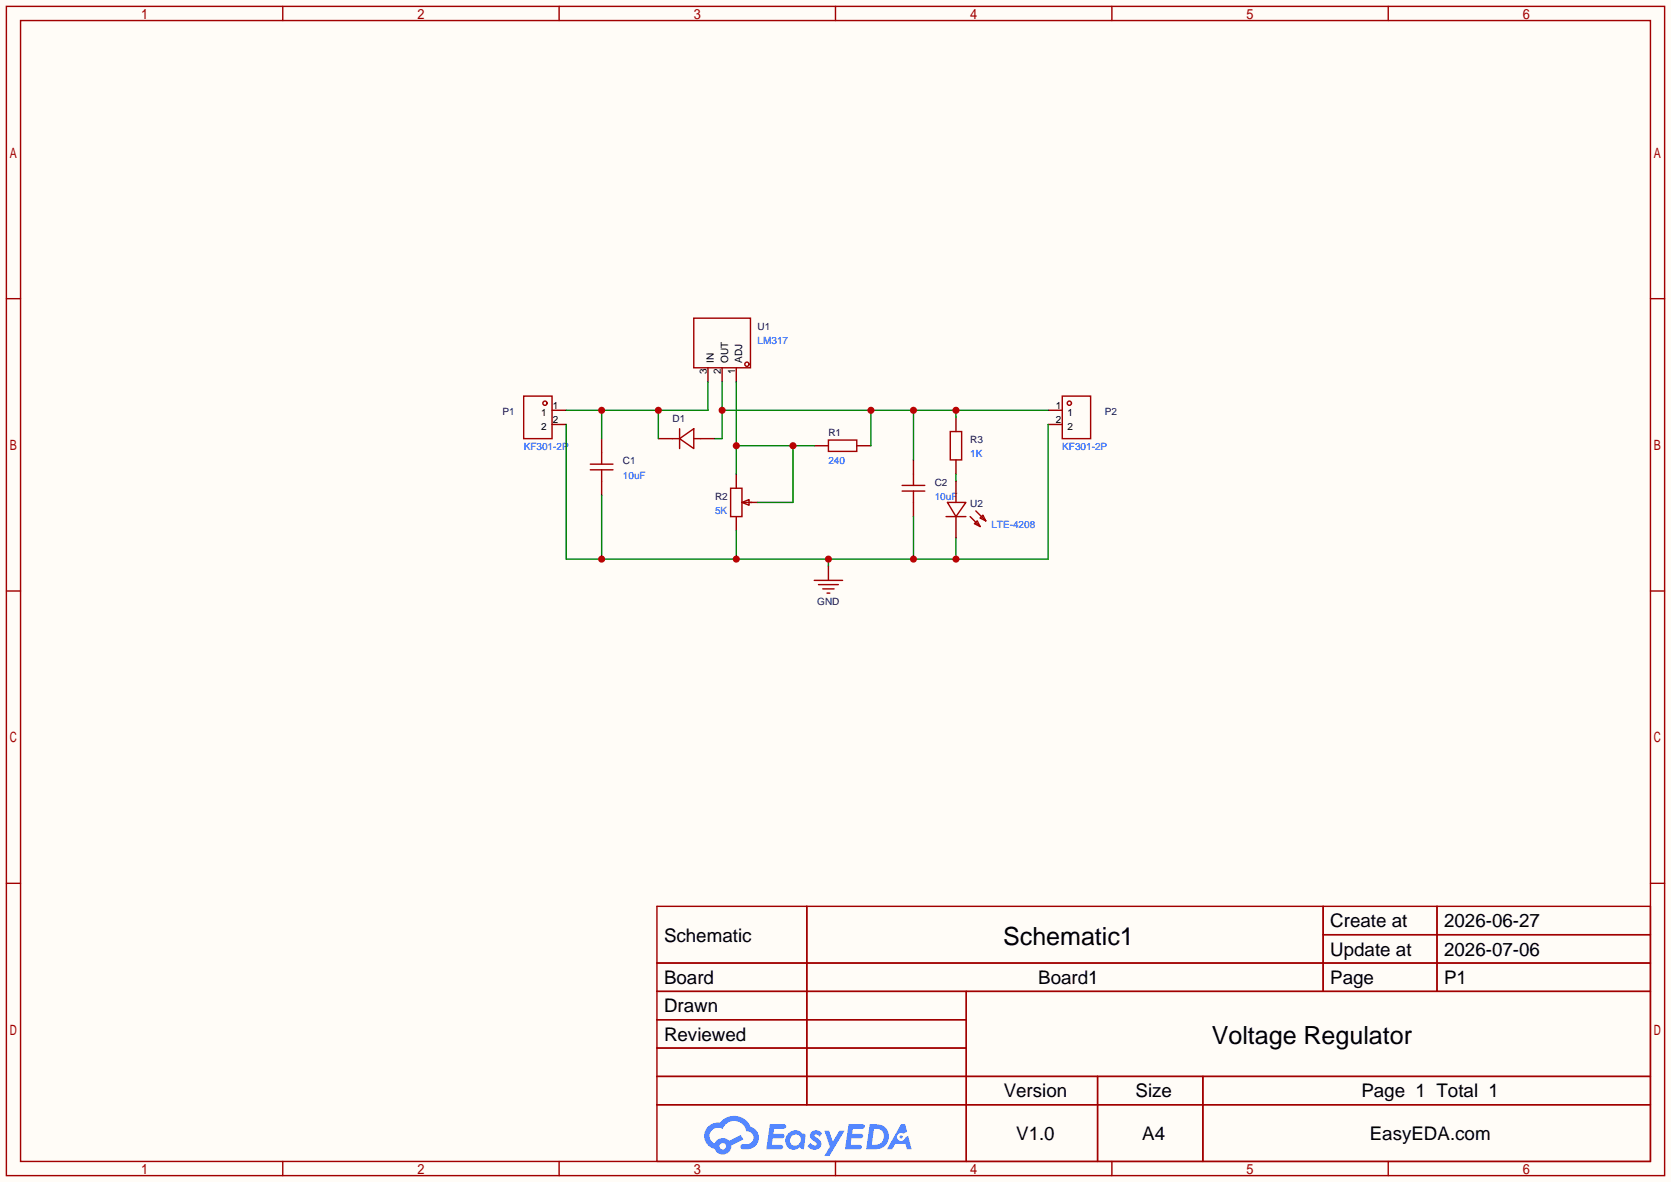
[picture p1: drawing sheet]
<svg xmlns="http://www.w3.org/2000/svg" width="299mm" height="212mm" viewBox="0 0 299 212" stroke-linecap="round" stroke-linejoin="round" font-family="sans-serif">
<path d="M0 0h299.5v211.8h-299.5z" fill="#fffcf7"/>
<g fill="none" stroke="#a10000" stroke-width=".25">
<path d="M1.1 1.1h297.2v209.6h-297.2zM3.7 3.7h292.1v204.5h-292.1zM50.7 1.1v2.6M100.2 1.1v2.6M149.7 1.1v2.6M199.3 1.1v2.6M248.8 1.1v2.6M1.1 53.5h2.6M295.8 53.5h2.5M1.1 105.9h2.6M295.8 105.9h2.5M1.1 158.3h2.6"/>
<path d="M295.8 158.3h2.5M117.7 162.4h178.1v45.8h-178.1zM117.7 172.6h178.1M117.7 177.7h178.1M144.6 162.4v35.6M173.2 177.7v30.5M237.1 162.4v15.3M237.1 167.5h58.7M257.5 162.4v15.3M117.7 182.8h55.5M117.7 192.9h178.1M117.7 187.8h55.5"/>
<path d="M117.7 198h178.1M196.7 192.9v15.3M215.6 192.9v15.3M50.7 208.2v2.5M100.2 208.2v2.5M149.7 208.2v2.5M199.3 208.2v2.5M248.8 208.2v2.5"/>
</g>
<g fill="#5487ff">
<path d="M145.5 202.8a1.3 1.3 0 0 1 1.8 .3l-.4 .6a.54 .54 0 0 0-.9-.2l.1 .2a1.58 1.58 0 0 1 1.1 1.6 1.43 1.43 0 0 1-2.5 .1l.5-.6a.64 .64 0 0 0 .5 .5 .64 .64 0 0 0 .7-.3l-.2-.2a1.6 1.6 0 0 1-1-1.6z"/>
<path d="M147.7 202.7h.9l.7 1.9 1.1-1.9h.9l-2.7 4.5h-.9l1-1.7z"/>
<path d="M138 201.5h1.6a1.31 1.31 0 0 1 1.2 .2 .4 .4 0 0 1-.3 .6h-1.8l-.1 .9h1.6a.4 .4 0 0 1 .4 .4 .4 .4 0 0 1-.4 .4h-1.7l-.2 1.2h.8a1.23 1.23 0 0 1 1.2 .2 .39 .39 0 0 1-.3 .6h-2.7z"/>
<path d="M152.1 201.5h1.6a1.32 1.32 0 0 1 1.3 .2 .39 .39 0 0 1-.4 .6h-1.7l-.2 .9h1.7a.4 .4 0 0 1 .3 .4 .4 .4 0 0 1-.4 .4h-1.7l-.2 1.2h.8a1.23 1.23 0 0 1 1.2 .2 .39 .39 0 0 1-.3 .6h-2.7z"/>
<path d="M161.5 201.5h.7l.4 1.3-.7 .4a.75 .75 0 0 0-1.1 .3 .75 .75 0 0 0 .5 1 .75 .75 0 0 0 .9-.6l.6-.3 .6 2.4h-.9l-.2-1h-1.9l-.5 1h-.9z"/>
<path d="M155.9 201.5l-.7 4.5h1.5a2.27 2.27 0 0 0 2.6-2.3 2.27 2.27 0 0 0-2.7-2.2zM156.6 202.3a1.5 1.5 0 0 1 1.8 1.5 1.5 1.5 0 0 1-1.9 1.4h-.3z"/>
<path d="M141.3 203.1a1.62 1.62 0 0 0-.4 2.1 1.62 1.62 0 0 0 2 .7l.4-.3 .3 .3 .5 .1 .3-2.5-.2-.3h-.4a1.58 1.58 0 0 0-2.5-.1zM141.9 203.6a.98 .98 0 0 1 1.5 .2 .98 .98 0 0 1-.6 1.5 .94 .94 0 0 1-1.2-.4 .94 .94 0 0 1 .3-1.3z"/>
<path d="M126.9 201.9a2.37 2.37 0 0 0 1.2 4 1.54 1.54 0 0 0 1.7 1 1.54 1.54 0 0 0 1.3-1.6l2.1-1.1-.5-.8-2 1.1a1.57 1.57 0 0 0-2.6 .4 1.5 1.5 0 0 1-.8-2.1 1.5 1.5 0 0 1 2.2-.5 2.23 2.23 0 0 1 2.3-1.4 2.23 2.23 0 0 1 2 1.8 1.16 1.16 0 0 1 1.2 1.1 1.16 1.16 0 0 1-1 1.3h-.7a.47 .47 0 0 0-.6 .3 .47 .47 0 0 0 .4 .6 2.23 2.23 0 0 0 2.3-.7 2.23 2.23 0 0 0 .4-2.3 2.16 2.16 0 0 0-1.3-1.1 3.2 3.2 0 0 0-5.4-.7l-1.2 .1zM129 205.4a.58 .58 0 0 1 1.1 0 .58 .58 0 0 1-1.1 0z"/>
<circle cx="161.5" cy="203.8" r=".28"/>
</g>
<g fill="none" stroke="#a10000" stroke-width=".25">
<path d="M124.3 57h10.2v8.9h-10.2zM93.9 71h5v7.6h-5zM120.5 78.6h1.3M121.8 78.6l2.5-1.8v3.6zM121.8 76.8v3.6M124.3 78.6h1.3M148.5 78.9h5v2h-5zM170.3 77.3h2v5.1h-2zM190.4 71h5.1v7.6h-5.1zM105.8 83.2h4.1M105.8 84.2h4.1M107.8 81.2v2"/>
<path d="M107.8 84.2v2M130.9 87.5h2.1v5.1h-2.1zM133 90l1.2-.5v1.1zM133.2 90h1.5M161.7 87h4M161.7 88h4M163.7 85v2M163.7 88v2"/>
<circle cx="97.7" cy="72.3" r=".38"/>
<circle cx="133.9" cy="65.3" r=".38"/>
<circle cx="191.6" cy="72.3" r=".38"/>
</g>
<g fill="none" stroke="#870000" stroke-width=".25">
<path d="M98.9 73.5h2.6M98.9 76.1h2.6M107.8 78.6v2.6M118 78.6h2.5M125.6 78.6h2.5M126.9 65.9v2.6M129.4 65.9v2.6M132 65.9v2.6M145.9 79.9h2.6M153.5 79.9h2.6M171.3 74.8v2.5M187.8 73.5h2.6"/>
<path d="M187.8 76.1h2.6M107.8 86.2v2.6M132 85v2.5M132 92.6v2.5M134.5 90h1.3M163.7 82.4v2.6M163.7 90v2.6M171.3 82.4v2.6"/>
</g>
<path d="M107.8 73.5v5.1M118 73.5v5.1M126.9 68.5v5h-25.4" fill="none" stroke="#008700" stroke-width=".25"/>
<g fill="#c00">
<circle cx="118" cy="73.5" r=".63"/>
<circle cx="107.8" cy="73.5" r=".63"/>
</g>
<path d="M101.5 76.1v24.1h86.3v-24.1M107.8 88.8v11.4M132 95.1v5.1M163.7 92.6v7.6M171.3 96.4v3.8M148.5 100.2v1.3" fill="none" stroke="#008700" stroke-width=".25"/>
<g fill="#c00">
<circle cx="132" cy="100.2" r=".63"/>
<circle cx="107.8" cy="100.2" r=".63"/>
<circle cx="148.5" cy="100.2" r=".63"/>
<circle cx="163.7" cy="100.2" r=".63"/>
<circle cx="171.3" cy="100.2" r=".63"/>
</g>
<path d="M132 68.5v16.5M132 79.9h13.9M142.1 79.9v10.1h-6.3" fill="none" stroke="#008700" stroke-width=".25"/>
<g fill="#c00">
<circle cx="132" cy="79.9" r=".63"/>
<circle cx="142.1" cy="79.9" r=".63"/>
</g>
<path d="M129.4 73.5h58.4M129.4 68.5v10.1h-1.3M156.1 73.5v6.4M163.7 73.5v8.9M171.3 73.5v1.3" fill="none" stroke="#008700" stroke-width=".25"/>
<g fill="#c00">
<circle cx="163.7" cy="73.5" r=".63"/>
<circle cx="156.1" cy="73.5" r=".63"/>
<circle cx="129.4" cy="73.5" r=".63"/>
<circle cx="171.3" cy="73.5" r=".63"/>
</g>
<path d="M171.3 85v1.2" fill="none" stroke="#008700" stroke-width=".25"/>
<path d="M169.5 92.6h3.6M169.8 90h3.3l-1.8 2.6zM173.9 92.6l1.7 1.8M174.6 93.9l.5-.6 .5 1.1zM174.9 91.6l1.8 1.7M175.6 92.8l.5-.5 .6 1zM145.9 104h5.1M146.7 104.8h3.5M147.4 105.5h2.1M148.2 106.3h.5" fill="none" stroke="#a10000" stroke-width=".25"/>
<path d="M171.3 86.2v3.8M171.3 92.6v3.8M148.5 101.5v2.5" fill="none" stroke="#870000" stroke-width=".25"/>
<g font-size="4.5">
<text x="179.8" y="169.3">Schematic1</text>
<text x="217.2" y="187.1">Voltage Regulator</text>
</g>
<g font-size="3.4">
<text x="238.4" y="166.2">Create at</text>
<text x="258.8" y="166.2">2026-06-27</text>
<text x="119" y="168.7">Schematic</text>
<text x="238.4" y="171.3">Update at</text>
<text x="258.8" y="171.3">2026-07-06</text>
<text x="119" y="176.4">Board</text>
<text x="186.1" y="176.4">Board1</text>
<text x="238.4" y="176.4">Page</text>
<text x="258.8" y="176.4">P1</text>
<text x="119" y="181.4">Drawn</text>
<text x="119" y="186.5">Reviewed</text>
<text x="179.9" y="196.7">Version</text>
<text x="203.5" y="196.7">Size</text>
<text x="244" y="196.7">Page 1 Total 1</text>
<text x="182.1" y="204.3">V1.0</text>
<text x="204.7" y="204.3">A4</text>
<text x="245.5" y="204.3">EasyEDA.com</text>
</g>
<g font-size="1.8" fill="#000080">
<text x="135.8" y="59.1">U1</text>
<text x="90" y="74.4">P1</text>
<text x="120.5" y="75.6">D1</text>
<text x="198" y="74.4">P2</text>
<text x="111.6" y="83.2">C1</text>
<text x="148.5" y="78.2">R1</text>
<text x="173.9" y="79.4">R3</text>
<text x="128.1" y="89.6">R2</text>
<text x="167.5" y="87.1">C2</text>
<text x="173.9" y="90.9">U2</text>
<text x="146.5" y="108.4">GND</text>
</g>
<g font-size="1.8">
<text x="127.9" y="65" transform="rotate(-90 127.9 65)">IN</text>
<text x="130.5" y="65" transform="rotate(-90 130.5 65)">OUT</text>
<text x="133" y="65" transform="rotate(-90 133 65)">ADJ</text>
<text x="126.7" y="67" transform="rotate(-90 126.7 67)">3</text>
<text x="129.2" y="67" transform="rotate(-90 129.2 67)">2</text>
<text x="131.7" y="67" transform="rotate(-90 131.7 67)">1</text>
<text x="97" y="74.6">1</text>
<text x="97" y="77.1">2</text>
<text x="99.1" y="73.3">1</text>
<text x="99.1" y="75.9">2</text>
<text x="189.2" y="73.3">1</text>
<text x="189.2" y="75.9">2</text>
<text x="191.3" y="74.6">1</text>
<text x="191.3" y="77.1">2</text>
</g>
<g font-size="1.8" fill="#00f">
<text x="135.8" y="61.7">LM317</text>
<text x="93.9" y="80.7">KF301-2P</text>
<text x="148.5" y="83.2">240</text>
<text x="173.9" y="82">1K</text>
<text x="190.4" y="80.7">KF301-2P</text>
<text x="111.6" y="85.8">10uF</text>
<text x="167.5" y="89.6">10uF</text>
<text x="128.1" y="92.1">5K</text>
<text x="177.7" y="94.7">LTE-4208</text>
</g>
</svg>
